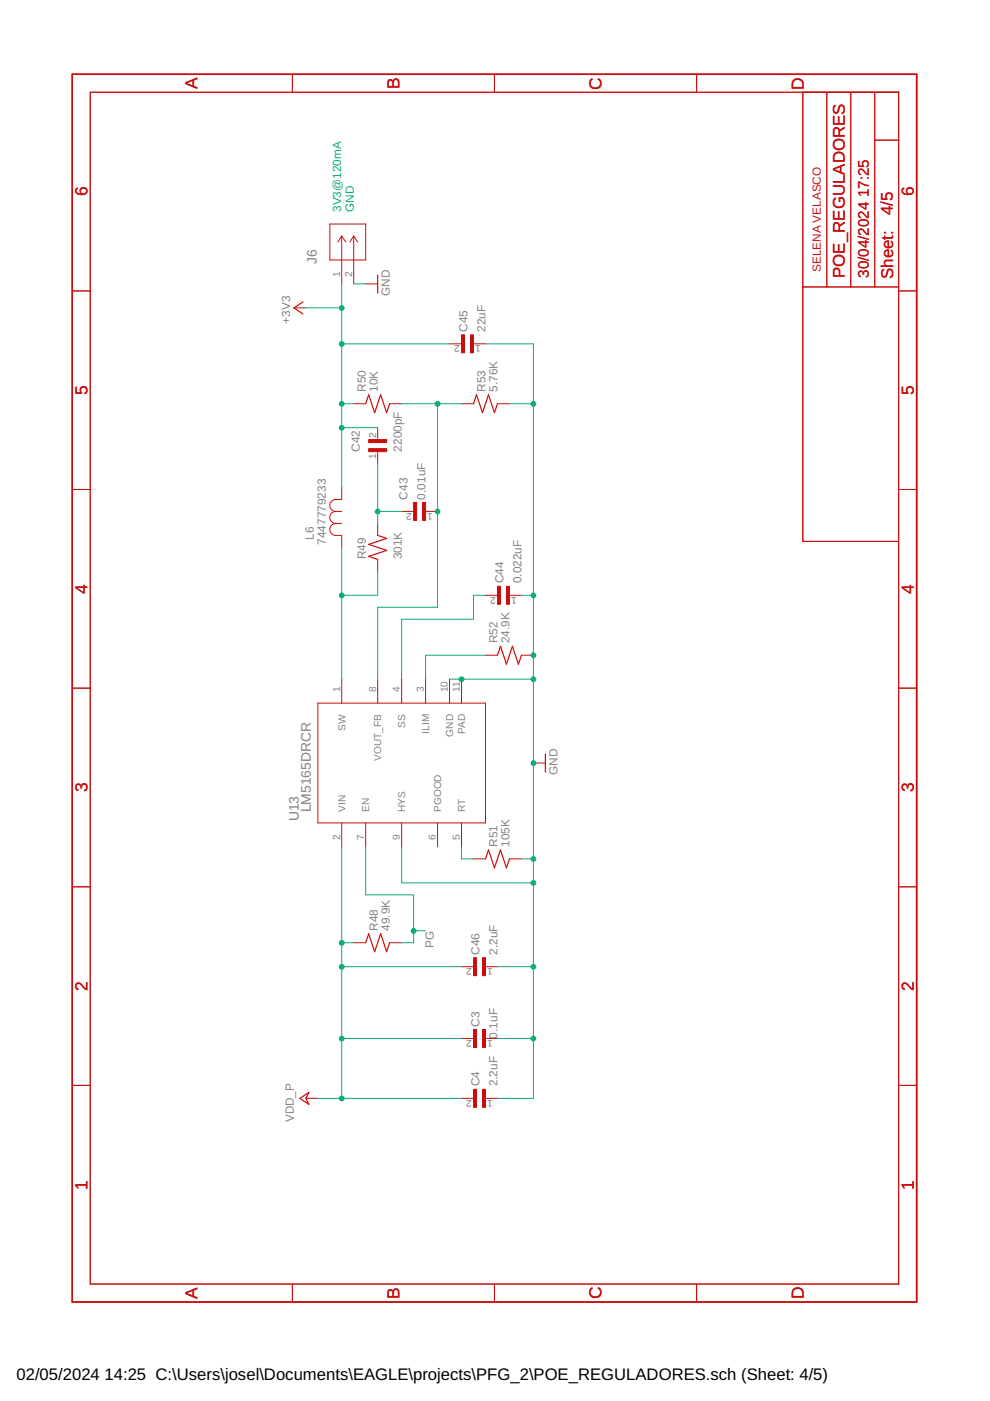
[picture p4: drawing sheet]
<svg xmlns="http://www.w3.org/2000/svg" width="210mm" height="297mm" viewBox="0 0 210 297" stroke-linecap="round" stroke-linejoin="round" font-family="sans-serif">
<g fill="none" stroke="#c90d0c" stroke-width=".21">
<path d="M19.1 19.6h171.4v252.6h-171.4zM62 15.7v3.9M104.8 15.7v3.9M147.7 15.7v3.9M170.2 19.6v95.2h20.3M175.3 19.6v41.2M180.4 19.6v41.2M185.5 19.6v41.2M185.5 29.7h5M69.9 47.5h7.6v7.6h-7.6zM72.5 50v10.2M72.5 50l-.9 1.3"/>
<path d="M72.5 50l.8 1.3M75 50v10.2M75 50l-.8 1.3M75 50l.8 1.3M15.3 61.7h3.8M62.3 65.3h2.6M77.5 60.2h2.6M95.3 72.9h2.6M100.4 72.9h2.5M170.2 60.8h20.3M190.5 61.7h3.9M75 85.6h2.5"/>
<path d="M80.1 90.7v2.5M80.1 95.8v2.5M82.6 85.6h2.6M97.9 85.6h2.5M105.5 85.6h2.5M15.3 103.8h3.8M71.2 108.4a1.27 1.27 0 0 0-1.3 1.3 1.27 1.27 0 0 0 1.3 1.3M71.2 111a1.27 1.27 0 0 0-1.3 1.2 1.27 1.27 0 0 0 1.3 1.3h1.3v2.6M71.2 111h1.3M71.2 108.4h1.3M72.5 103.4v2.5a2.28 2.28 0 0 0-2.1 .3 1.25 1.25 0 0 0-.4 1.4 1.25 1.25 0 0 0 1.2 .8M80.1 111v2.5"/>
<path d="M80.1 118.6v2.5M85.2 108.4h2.5M90.2 108.4h2.6M190.5 103.8h3.9M102.9 126.2h2.6M102.9 138.9h2.6M108 126.2h2.6M110.6 138.9h2.5M15.3 145.9h3.8M67.4 149.1h35.5v25.4h-35.5zM72.5 144v5.1M80.1 144v5.1"/>
<path d="M85.2 144v5.1M90.2 144v5.1M95.3 144v5.1M97.9 144v5.1M190.5 145.9h3.9M72.5 174.5v5.1M77.5 174.5v5.1M85.2 174.5v5.1M92.8 174.5v5.1M97.9 174.5v5.1M113.1 161.8h2.5M15.3 188h3.8"/>
<path d="M75 199.9h2.5M82.6 199.9h2.6M100.4 182.1h2.5M108 182.1h2.6M190.5 188h3.9M97.9 205h2.5M102.9 205h2.6M15.3 230.1h3.8M64.9 232.9h2.5M97.9 232.9h2.5M97.9 220.2h2.5M102.9 232.9h2.6"/>
<path d="M102.9 220.2h2.6M190.5 230.1h3.9M62 272.2v3.9M104.8 272.2v3.9M147.7 272.2v3.9"/>
</g>
<path d="M15.3 15.7h179.1v260.4h-179.1z" fill="none" stroke="#c90d0c" stroke-width=".32"/>
<path d="M80.1 58.3v3.8M64.2 64l-1.9 1.3 1.9 1.2M77.5 85.6l.7-1.9 1.2 3.8 1.3-3.8 1.3 3.8 .6-1.9M100.4 85.6l.6-1.9 1.3 3.8 1.3-3.8 1.2 3.8 .7-1.9M80.1 113.5l1.9 .7-3.8 1.2 3.8 1.3-3.8 1.3 1.9 .6M105.5 138.9l.6-1.9 1.3 3.8 1.2-3.8 1.3 3.8 .7-1.9M115.6 159.9v3.8M77.5 199.9l.7-1.9 1.2 3.8 1.3-3.8 1.3 3.8 .6-1.9M102.9 182.1l.7-1.9 1.2 3.8 1.3-3.8 1.3 3.8 .6-1.9M63.6 232.9l1.9-1.3-.6 1.3 .6 1.2z" fill="none" stroke="#c90d0c" stroke-width=".25"/>
<g fill="#c90d0c" stroke="#c90d0c" stroke-width=".21">
<path d="M78.2 95.1h3.8v.7h-3.8z"/>
<path d="M78.2 93.2h3.8v.6h-3.8z"/>
<path d="M89.6 106.5h.6v3.8h-.6z"/>
<path d="M87.7 106.5h.6v3.8h-.6z"/>
<path d="M107.4 124.3h.6v3.8h-.6z"/>
<path d="M105.5 124.3h.6v3.8h-.6z"/>
<path d="M99.8 71h.6v3.8h-.6z"/>
<path d="M97.9 71h.6v3.8h-.6z"/>
<path d="M102.3 203.1h.6v3.8h-.6z"/>
<path d="M100.4 203.1h.6v3.8h-.6z"/>
<path d="M102.3 218.3h.6v3.8h-.6z"/>
<path d="M100.4 218.3h.6v3.8h-.6z"/>
<path d="M102.3 231h.6v3.8h-.6z"/>
<path d="M100.4 231h.6v3.8h-.6z"/>
</g>
<g fill="none" stroke="#0dab76" stroke-width=".21">
<path d="M64.9 65.3h7.6M72.5 72.9h22.8M72.5 60.2v43.2M75 60.2h2.5M102.9 72.9h10.2v160h-7.6M72.5 85.6h2.5M72.5 90.7h7.6M80.1 98.3v12.7M85.2 85.6h12.7M92.8 85.6v43.2h-12.7v15.2M108 85.6h5.1M72.5 116.1v27.9"/>
<path d="M80.1 108.4h5.1M80.1 121.1v5.1h-7.6M102.9 126.2h-2.5v5.1h-15.2v12.7M102.9 138.9h-12.7v5.1M110.6 126.2h2.5M95.3 144h17.8M72.5 179.6v53.3M77.5 179.6v10.1h10.2v10.2h-2.5M85.2 179.6v7.6h27.9M97.9 179.6v2.5h2.5M72.5 199.9h2.5M87.7 197.3h2.5"/>
<path d="M110.6 182.1h2.5M72.5 205h25.4M105.5 205h7.6M67.4 232.9h30.5M72.5 220.2h25.4M105.5 220.2h7.6"/>
</g>
<g fill="#0dab76" stroke="#0dab76" stroke-width=".21">
<circle cx="87.7" cy="197.4" r=".51"/>
<circle cx="113.1" cy="187.2" r=".51"/>
<circle cx="97.9" cy="144" r=".51"/>
<circle cx="113.1" cy="182.1" r=".51"/>
<circle cx="113.1" cy="144" r=".51"/>
<circle cx="113.1" cy="126.2" r=".51"/>
<circle cx="113.1" cy="85.6" r=".51"/>
<circle cx="113.1" cy="161.8" r=".51"/>
<circle cx="113.1" cy="138.9" r=".51"/>
<circle cx="113.1" cy="205" r=".51"/>
<circle cx="113.1" cy="220.2" r=".51"/>
<circle cx="72.5" cy="126.2" r=".51"/>
<circle cx="80.1" cy="108.5" r=".51"/>
<circle cx="92.8" cy="85.6" r=".51"/>
<circle cx="92.8" cy="108.5" r=".51"/>
<circle cx="72.5" cy="90.7" r=".51"/>
<circle cx="72.5" cy="85.6" r=".51"/>
<circle cx="72.5" cy="72.9" r=".51"/>
<circle cx="72.5" cy="65.3" r=".51"/>
<circle cx="72.5" cy="199.9" r=".51"/>
<circle cx="72.5" cy="205" r=".51"/>
<circle cx="72.5" cy="220.2" r=".51"/>
<circle cx="72.5" cy="232.9" r=".51"/>
</g>
<g font-size="3.7" fill="#c90d0c">
<text x="41.9" y="18.9" transform="rotate(-90 41.9 18.9)">A</text>
<text x="84.7" y="18.9" transform="rotate(-90 84.7 18.9)">B</text>
<text x="127.6" y="19" transform="rotate(-90 127.6 19)">C</text>
<text x="170.4" y="19" transform="rotate(-90 170.4 19)">D</text>
<text x="18.5" y="41.6" transform="rotate(-90 18.5 41.6)">6</text>
<text x="193.7" y="41.6" transform="rotate(-90 193.7 41.6)">6</text>
<text x="18.5" y="83.7" transform="rotate(-90 18.5 83.7)">5</text>
<text x="193.7" y="83.7" transform="rotate(-90 193.7 83.7)">5</text>
<text x="18.5" y="125.9" transform="rotate(-90 18.5 125.9)">4</text>
<text x="193.7" y="125.9" transform="rotate(-90 193.7 125.9)">4</text>
<text x="18.5" y="168" transform="rotate(-90 18.5 168)">3</text>
<text x="193.7" y="168" transform="rotate(-90 193.7 168)">3</text>
<text x="18.5" y="210.1" transform="rotate(-90 18.5 210.1)">2</text>
<text x="193.7" y="210.1" transform="rotate(-90 193.7 210.1)">2</text>
<text x="18.5" y="252.2" transform="rotate(-90 18.5 252.2)">1</text>
<text x="193.7" y="252.2" transform="rotate(-90 193.7 252.2)">1</text>
<text x="41.9" y="275.4" transform="rotate(-90 41.9 275.4)">A</text>
<text x="84.7" y="275.4" transform="rotate(-90 84.7 275.4)">B</text>
<text x="127.6" y="275.5" transform="rotate(-90 127.6 275.5)">C</text>
<text x="170.4" y="275.5" transform="rotate(-90 170.4 275.5)">D</text>
</g>
<g font-size="3.6" fill="#c90d0c">
<text x="189.3" y="45.6" transform="rotate(-90 189.3 45.6)">4/5</text>
<text x="179.1" y="58.9" transform="rotate(-90 179.1 58.9)">POE_REGULADORES</text>
<text x="189.4" y="59.2" transform="rotate(-90 189.4 59.2)">Sheet:</text>
</g>
<g font-size="3.5">
<text x="3.5" y="292.5">02/05/2024</text>
<text x="22.2" y="292.5">14:25 C:\Users\josel\Documents\EAGLE\projects\PFG_2\POE_REGULADORES.sch (Sheet: 4/5)</text>
</g>
<g font-size="3.2" fill="#c90d0c">
<text x="184.2" y="41.9" transform="rotate(-90 184.2 41.9)">17:25</text>
<text x="184.2" y="58.9" transform="rotate(-90 184.2 58.9)">30/04/2024</text>
</g>
<g font-size="2.9" fill="#808080">
<text x="67.2" y="56" transform="rotate(-90 67.2 56)">J6</text>
<text x="65.9" y="172.2" transform="rotate(-90 65.9 172.2)">LM5165DRCR</text>
<text x="63.3" y="174.1" transform="rotate(-90 63.3 174.1)">U13</text>
</g>
<g font-size="2.5" fill="#0dab76">
<text x="72.3" y="45" transform="rotate(-90 72.3 45)">3V3@120mA</text>
<text x="75" y="45" transform="rotate(-90 75 45)">GND</text>
</g>
<text font-size="2.5" fill="#c90d0c" x="174" y="57.7" transform="rotate(-90 174 57.7)">SELENA VELASCO</text>
<g font-size="2.5" fill="#808080">
<text x="82.6" y="62.7" transform="rotate(-90 82.6 62.7)">GND</text>
<text x="61.5" y="68.7" transform="rotate(-90 61.5 68.7)">+3V3</text>
<text x="99.1" y="70.4" transform="rotate(-90 99.1 70.4)">C45</text>
<text x="102.9" y="70.4" transform="rotate(-90 102.9 70.4)">22uF</text>
<text x="77.5" y="83.1" transform="rotate(-90 77.5 83.1)">R50</text>
<text x="80.1" y="83.1" transform="rotate(-90 80.1 83.1)">10K</text>
<text x="102.9" y="83.1" transform="rotate(-90 102.9 83.1)">R53</text>
<text x="105.5" y="83.1" transform="rotate(-90 105.5 83.1)">5.76K</text>
<text x="76.3" y="95.7" transform="rotate(-90 76.3 95.7)">C42</text>
<text x="85.2" y="95.7" transform="rotate(-90 85.2 95.7)">2200pF</text>
<text x="86.4" y="105.9" transform="rotate(-90 86.4 105.9)">C43</text>
<text x="90.2" y="105.9" transform="rotate(-90 90.2 105.9)">0.01uF</text>
<text x="66.6" y="114.4" transform="rotate(-90 66.6 114.4)">L6</text>
<text x="69.1" y="115.5" transform="rotate(-90 69.1 115.5)">7447779233</text>
<text x="77.5" y="118.6" transform="rotate(-90 77.5 118.6)">R49</text>
<text x="85.2" y="118.6" transform="rotate(-90 85.2 118.6)">301K</text>
<text x="106.7" y="123.7" transform="rotate(-90 106.7 123.7)">C44</text>
<text x="110.6" y="123.7" transform="rotate(-90 110.6 123.7)">0.022uF</text>
<text x="105.5" y="136.4" transform="rotate(-90 105.5 136.4)">R52</text>
<text x="108" y="136.4" transform="rotate(-90 108 136.4)">24.9K</text>
<text x="118.2" y="164.3" transform="rotate(-90 118.2 164.3)">GND</text>
<text x="105.5" y="179.6" transform="rotate(-90 105.5 179.6)">R51</text>
<text x="108" y="179.6" transform="rotate(-90 108 179.6)">105K</text>
<text x="80.1" y="197.3" transform="rotate(-90 80.1 197.3)">R48</text>
<text x="82.6" y="197.3" transform="rotate(-90 82.6 197.3)">49.9K</text>
<text x="92" y="200.9" transform="rotate(-90 92 200.9)">PG</text>
<text x="101.7" y="202.4" transform="rotate(-90 101.7 202.4)">C46</text>
<text x="105.5" y="202.4" transform="rotate(-90 105.5 202.4)">2.2uF</text>
<text x="101.7" y="217.6" transform="rotate(-90 101.7 217.6)">C3</text>
<text x="105.5" y="220.2" transform="rotate(-90 105.5 220.2)">0.1uF</text>
<text x="101.7" y="230.3" transform="rotate(-90 101.7 230.3)">C4</text>
<text x="105.5" y="230.3" transform="rotate(-90 105.5 230.3)">2.2uF</text>
<text x="62.3" y="238" transform="rotate(-90 62.3 238)">VDD_P</text>
</g>
<g font-size="2.1" fill="#808080">
<text x="72.1" y="58.6" transform="rotate(-90 72.1 58.6)">1</text>
<text x="74.6" y="58.6" transform="rotate(-90 74.6 58.6)">2</text>
<text x="97.5" y="73.2" transform="rotate(-180 97.5 73.2)">2</text>
<text x="101.9" y="73.2" transform="rotate(-180 101.9 73.2)">1</text>
<text x="79.7" y="92.9" transform="rotate(-90 79.7 92.9)">2</text>
<text x="79.7" y="97.3" transform="rotate(-90 79.7 97.3)">1</text>
<text x="87.3" y="108.8" transform="rotate(-180 87.3 108.8)">2</text>
<text x="91.8" y="108.8" transform="rotate(-180 91.8 108.8)">1</text>
<text x="105.1" y="126.6" transform="rotate(-180 105.1 126.6)">2</text>
<text x="109.6" y="126.6" transform="rotate(-180 109.6 126.6)">1</text>
<text x="72.1" y="146.7" transform="rotate(-90 72.1 146.7)">1</text>
<text x="79.7" y="146.7" transform="rotate(-90 79.7 146.7)">8</text>
<text x="84.8" y="146.7" transform="rotate(-90 84.8 146.7)">4</text>
<text x="89.9" y="146.7" transform="rotate(-90 89.9 146.7)">3</text>
<text x="95" y="146.7" transform="rotate(-90 95 146.7)">10</text>
<text x="97.5" y="146.7" transform="rotate(-90 97.5 146.7)">11</text>
<text x="73.2" y="155" transform="rotate(-90 73.2 155)">SW</text>
<text x="85.9" y="154.3" transform="rotate(-90 85.9 154.3)">SS</text>
<text x="91" y="155.5" transform="rotate(-90 91 155.5)">ILIM</text>
<text x="98.6" y="155.6" transform="rotate(-90 98.6 155.6)">PAD</text>
<text x="80.8" y="161.3" transform="rotate(-90 80.8 161.3)">VOUT_FB</text>
<text x="96.1" y="156.2" transform="rotate(-90 96.1 156.2)">GND</text>
<text x="73.2" y="172.1" transform="rotate(-90 73.2 172.1)">VIN</text>
<text x="78.3" y="172.1" transform="rotate(-90 78.3 172.1)">EN</text>
<text x="85.9" y="172.1" transform="rotate(-90 85.9 172.1)">HYS</text>
<text x="93.5" y="172.1" transform="rotate(-90 93.5 172.1)">PGOOD</text>
<text x="98.6" y="172.1" transform="rotate(-90 98.6 172.1)">RT</text>
<text x="72.1" y="178" transform="rotate(-90 72.1 178)">2</text>
<text x="77.2" y="178" transform="rotate(-90 77.2 178)">7</text>
<text x="84.8" y="178" transform="rotate(-90 84.8 178)">9</text>
<text x="92.4" y="178" transform="rotate(-90 92.4 178)">6</text>
<text x="97.5" y="178" transform="rotate(-90 97.5 178)">5</text>
<text x="100" y="205.3" transform="rotate(-180 100 205.3)">2</text>
<text x="104.5" y="205.3" transform="rotate(-180 104.5 205.3)">1</text>
<text x="100" y="220.5" transform="rotate(-180 100 220.5)">2</text>
<text x="104.5" y="220.5" transform="rotate(-180 104.5 220.5)">1</text>
<text x="100" y="233.2" transform="rotate(-180 100 233.2)">2</text>
<text x="104.5" y="233.2" transform="rotate(-180 104.5 233.2)">1</text>
</g>
</svg>
